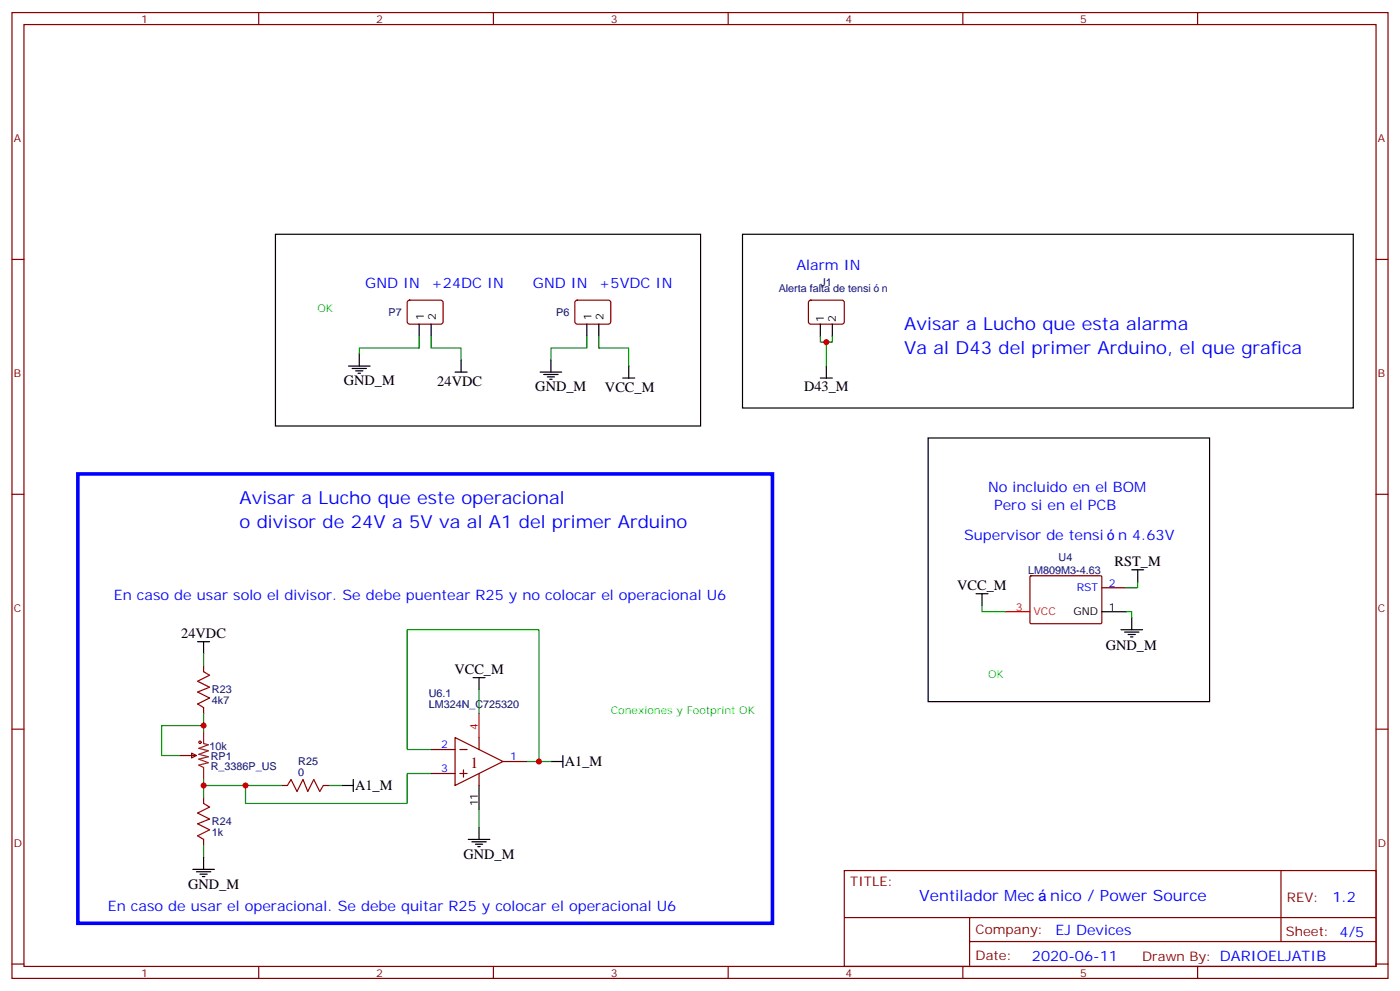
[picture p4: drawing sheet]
<svg xmlns="http://www.w3.org/2000/svg" width="412mm" height="292mm" viewBox="0 0 412 292" stroke-linecap="round" stroke-linejoin="round" font-family="sans-serif">
<g fill="none" stroke="#870000" stroke-width=".35">
<path d="M3.5 3.7h405.4v284.3h-405.4zM7.1 7.2h398.2v277.3h-398.2zM76.2 3.7v3.5M145.3 3.7v3.5M214.5 3.7v3.5M283.6 3.7v3.5M352.8 3.7v3.5M3.5 76.4h3.6M405.3 76.4h3.6M120.2 88.6l.4-.2h9.5l.4 .7v5.9l-.7 .4h-9.4l-.5-.7v-5.6zM169.6 88.6l.4-.2h9.5l.4 .7v5.9l-.7 .4h-9.4l-.5-.7v-5.6zM238.4 88.6l.4-.2h9.5l.4 .7-.1 5.9-.6 .4h-9.4l-.5-.7v-5.6z"/>
<path d="M3.5 145.5h3.6M405.3 145.5h3.6M303.4 169.7l.3-.2 20.7 .1 .2 .3-.1 13.5-.3 .2h-20.6l-.2-.3zM324.6 173h7M60 196v1.7M3.5 214.7h3.6M60 208.3v1.8M134.1 217.1l14.1 7.1-14.1 7zM141.1 217.1v3.6M405.3 214.7h3.6M52.9 222.4h5M56.4 221.7l1.5 .7-1.5 .7z"/>
<path d="M60 234.8v1.7M82.9 231.2h1.8M95.2 231.2h1.8M127 227.7h7.1M127 220.7h7.1M135.5 227.7h2.1M135.5 220.7h2.1M136.5 226.7v2.1M141.1 227.7v3.5M148.2 224.2h7M60 247.1v1.8M248.7 256.3h156.6v28.2h-156.6z"/>
<path d="M377.3 256.3v20.9M248.7 270.1h156.5M285.6 277.2h119.6M285.6 270.1v14.2M3.5 283.8h3.6M76.2 284.5v3.5M145.3 284.5v3.5M214.5 284.5v3.5M283.6 284.5v3.5M352.8 284.5v3.5M405.3 283.8h3.6"/>
</g>
<g fill="none" stroke="#000" stroke-width=".35">
<path d="M81.1 69h125.3v56.4h-125.3zM218.7 69h179.9v51.1h-179.9zM123.5 95.4v3.6M127 95.4v3.6M172.9 95.4v3.6M176.4 95.4v3.6M241.7 95.4v3.6M245.2 95.4v3.6M102.7 107.8h6.3M103.7 108.5h4.2M104.8 109.2h2.1M105.5 109.9h.7"/>
<path d="M105.8 104.2v3.6M134.1 109.5h3.5M135.8 106v3.5M159.1 109.5h6.4M160.2 110.2h4.2M161.2 110.9h2.1M161.9 111.7h.7M162.3 106v3.5M183.4 111.3h3.6M185.2 107.8v3.5M241.7 111.3h3.5M243.4 107.8v3.5"/>
<path d="M273.4 128.9h82.9v77.7h-82.9zM287.5 174.8h3.5M289.3 174.8v3.5M333.4 167.7h3.5M335.1 167.7v3.6M58.2 188.9h3.5M60 188.9v3.5M139.3 199.5h3.6M141.1 199.5v3.5M324.6 180.1h7M330.2 185.4h6.3M331.3 186.1h4.2"/>
<path d="M332.3 186.8h2.1M333 187.5h.7M333.4 181.9v3.5M100.5 231.2h3.6M104.1 229.5v3.5M141.1 231.2v7.1M162.3 224.2h3.5M165.8 222.4v3.6M56.8 255.9h6.3M57.9 256.6h4.2M58.9 257.4h2.1M59.6 258.1h.7"/>
<path d="M60 252.4v3.5M137.9 247.1h6.4M139 247.8h4.2M140.1 248.5h2.1M140.8 249.2h.7M141.1 243.6v3.5"/>
</g>
<g fill="none" stroke="#008700" stroke-width=".35">
<path d="M123.5 99v3.5h-17.7v1.7M127 99v3.5h8.8v3.5M172.9 99v3.5h-10.6v3.5M176.4 99v3.5h8.8v5.3M241.7 99v1.7h3.5v-1.7M243.4 100.7v7.1M289.3 178.3v1.8h7M335.1 171.3v1.7h-3.5M60 192.4v3.6M331.6 180.1h1.8v1.8M60 210.1v3.5h-12.4v8.8h5.3M60 213.6v1.8"/>
<path d="M141.1 203v7.1M60 229.5v5.3M60 231.2h22.9M97 231.2h3.5M127 220.7h-7.1v-35.3h38.8v38.8M127 227.7h-7.1v8.8h-47.6v-5.3M141.1 238.3v5.3M155.2 224.2h7.1M60 248.9v3.5"/>
</g>
<path d="M296.3 180.1h7.1M141.1 210.1v7" fill="none" stroke="#f00" stroke-width=".35"/>
<g fill="none" stroke="#a10000" stroke-width=".35">
<path d="M60 197.7l1.7 1.1-3.5 1.8 3.5 1.7-3.5 1.4 3.5 1.8-3.5 1.8 1.8 1M60 236.5l1.7 1.1-3.5 1.8 3.5 1.7-3.5 1.4 3.5 1.8-3.5 1.8 1.8 1M84.7 231.2l1-1.7 1.8 3.5 1.8-3.5 1.4 3.5 1.7-3.5 1.8 3.5 1-1.8"/>
<circle cx="58.9" cy="218.5" r=".35"/>
</g>
<path d="M60 215.4v3.5l1.4 .4-2.8 1 2.8 .7-2.8 1.1 2.8 .7-2.8 .7 2.8 1-2.8 .7 1.4 .8v3.5" fill="none" stroke="#8c2424" stroke-width=".35"/>
<path d="M22.9 139.5h204.6v132.3h-204.6z" fill="none" stroke="#00f" stroke-width="1.1"/>
<g fill="#c00">
<circle cx="243.4" cy="100.7" r=".88"/>
<circle cx="60" cy="213.6" r=".88"/>
<circle cx="60" cy="231.2" r=".88"/>
<circle cx="158.8" cy="224.2" r=".88"/>
<circle cx="72.3" cy="231.2" r=".88"/>
</g>
<g font-size="5.3" fill="#00f">
<text x="266.3" y="97.2">Avisar a Lucho que esta alarma</text>
<text x="266.3" y="104.2">Va al D43 del primer Arduino, el que grafica</text>
<text x="70.6" y="148.3">Avisar a Lucho que este operacional</text>
<text x="70.6" y="155.4">o divisor de 24V a 5V va al A1 del primer Arduino</text>
</g>
<text font-size="4.6" fill="#800" x="138.6" y="226">1</text>
<g font-size="4.6" fill="#00f">
<text x="270.8" y="265.3">Ventilador Mec</text>
<text x="309.4" y="265.3">nico / Power Source</text>
</g>
<g font-size="4.2" fill="#00f">
<text x="234.6" y="79.6">Alarm IN</text>
<text x="107.6" y="84.8">GND IN</text>
<text x="127" y="84.8">+24DC IN</text>
<text x="157" y="84.8">GND IN</text>
<text x="176.4" y="84.8">+5VDC IN</text>
<text x="291" y="144.8">No incluido en el BOM</text>
<text x="292.8" y="150.1">Pero si en el PCB</text>
<text x="284" y="158.9">Supervisor de tensi</text>
<text x="329.3" y="158.9">n 4.63V</text>
<text x="33.5" y="176.6">En caso de usar solo el divisor. Se debe puentear R25 y no colocar el operacional U6</text>
<text x="31.7" y="268.3">En caso de usar el operacional. Se debe quitar R25 y colocar el operacional U6</text>
<text x="392.5" y="265.6">1.2</text>
<text x="310.9" y="275.1">EJ Devices</text>
<text x="304" y="282.9">2020-06-11</text>
</g>
<g font-size="4.2">
<text x="101.2" y="113.4">GND_M</text>
<text x="128.8" y="113.6">24VDC</text>
<text x="157.7" y="115.2">GND_M</text>
<text x="178.2" y="115.4">VCC_M</text>
<text x="236.8" y="115.2">D43_M</text>
<text x="328.3" y="166.6">RST_M</text>
<text x="282" y="173.6">VCC_M</text>
<text x="53.4" y="187.9">24VDC</text>
<text x="325.7" y="191.5">GND_M</text>
<text x="133.9" y="198.4">VCC_M</text>
<text x="166.3" y="225.6">A1_M</text>
<text x="104.6" y="232.7">A1_M</text>
<text x="136.5" y="252.8">GND_M</text>
<text x="55.4" y="261.6">GND_M</text>
</g>
<g font-size="3.9" fill="#800">
<text x="250.5" y="260.9">TITLE:</text>
<text x="379.1" y="265.6">REV:</text>
<text x="287.4" y="275.1">Company:</text>
<text x="378.7" y="275.7">Sheet: 4/5</text>
<text x="287.4" y="282.8">Date:</text>
<text x="336.4" y="282.8">Drawn By: DARIOELJATIB</text>
</g>
<g font-size="3.2" fill="#800">
<text x="41.6" y="6.7">1</text>
<text x="110.8" y="6.7">2</text>
<text x="179.9" y="6.7">3</text>
<text x="249.1" y="6.7">4</text>
<text x="318.2" y="6.7">5</text>
<text x="4.1" y="41.8">A</text>
<text x="405.9" y="41.8">A</text>
<text x="4.1" y="110.9">B</text>
<text x="405.9" y="110.9">B</text>
<text x="4.1" y="180.1">C</text>
<text x="405.9" y="180.1">C</text>
<text x="4.1" y="249.2">D</text>
<text x="405.9" y="249.2">D</text>
<text x="41.6" y="287.5">1</text>
<text x="110.8" y="287.5">2</text>
<text x="179.9" y="287.5">3</text>
<text x="249.1" y="287.5">4</text>
<text x="318.2" y="287.5">5</text>
</g>
<g font-size="3.2" fill="#000080">
<text x="229.4" y="86">Alerta falta de tensi</text>
<text x="241.7" y="84.1">J1</text>
<text x="259.7" y="86">n</text>
<text x="114.5" y="93">P7</text>
<text x="163.9" y="93">P6</text>
<text x="311.8" y="165.2">U4</text>
<text x="302.9" y="168.9">LM809M3-4.63</text>
<text x="62.4" y="207.3">4k7</text>
<text x="62.4" y="204.1">R23</text>
<text x="126.3" y="208.3">LM324N_C725320</text>
<text x="126.3" y="205.1">U6.1</text>
<text x="61.7" y="220.7">10k</text>
<text x="62.1" y="226.7">R_3386P_US</text>
<text x="62.1" y="223.6">RP1</text>
<text x="87.9" y="225.2">R25</text>
<text x="87.9" y="228.4">0</text>
<text x="62.4" y="242.9">R24</text>
<text x="62.4" y="246.1">1k</text>
</g>
<g font-size="3.2" fill="#0f0">
<text x="93.5" y="91.9">OK</text>
<text x="291" y="199.5">OK</text>
<text x="179.9" y="210.1">Conexiones y Footprint OK</text>
</g>
<g font-size="3.2">
<text x="124.9" y="94.1" transform="rotate(-90 124.9 94.1)">1</text>
<text x="128.4" y="94.1" transform="rotate(-90 128.4 94.1)">2</text>
<text x="174.3" y="94.1" transform="rotate(-90 174.3 94.1)">1</text>
<text x="177.8" y="94.1" transform="rotate(-90 177.8 94.1)">2</text>
<text x="242.7" y="94.7" transform="rotate(-90 242.7 94.7)">1</text>
<text x="246.2" y="94.7" transform="rotate(-90 246.2 94.7)">2</text>
<text x="326.7" y="179.7">1</text>
<text x="316.2" y="181.2">GND</text>
<text x="140.8" y="237.4" transform="rotate(-90 140.8 237.4)">11</text>
</g>
<g font-size="3.2" fill="#00f">
<text x="326.7" y="172.7">2</text>
<text x="317.2" y="174.1">RST</text>
<text x="129.9" y="220.3">2</text>
<text x="129.9" y="227.4">3</text>
<text x="150.3" y="223.8">1</text>
</g>
<g font-size="3.2" fill="#f00">
<text x="299.3" y="179.7">3</text>
<text x="304.4" y="181.2">VCC</text>
<text x="140.8" y="215" transform="rotate(-90 140.8 215)">4</text>
</g>
</svg>
